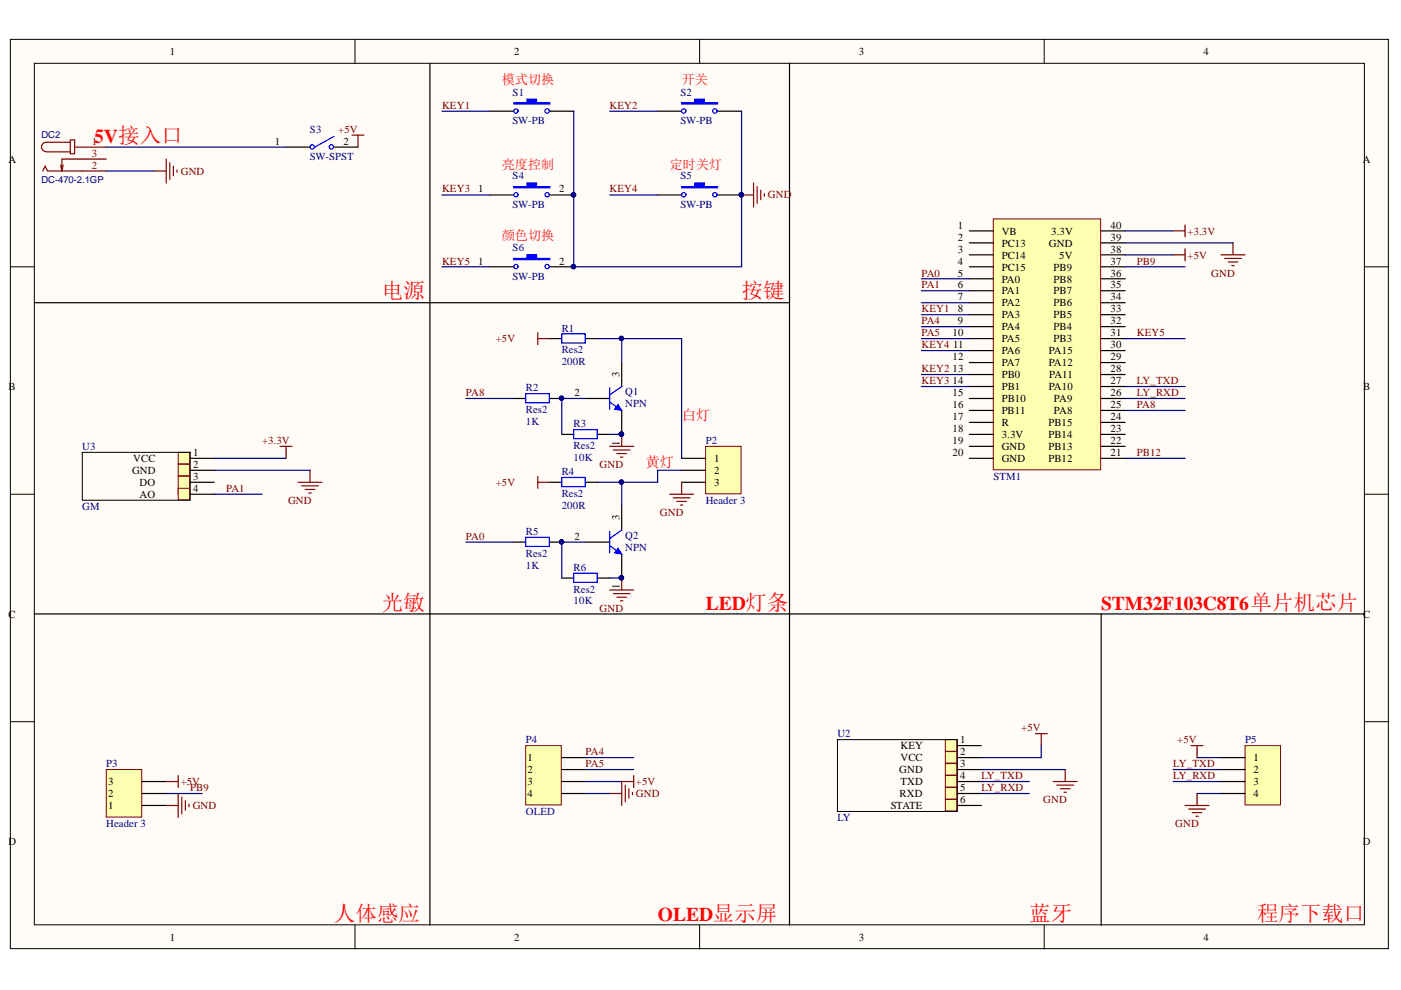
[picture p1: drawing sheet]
# Altium schematic sheet LED_ZuTu-7.0.SchDoc
size A4

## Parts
DC2  DC-470-2.1GP  [DC-470-2.1GP - duplicate]
P2  Header 3  [HDR1X3]
P3  Header 3  [HDR1X3]
P4  OLED  [HDR1X4]
P5  (no value)  [HDR1X4]
Q1  NPN  [SOT-23R]
Q2  NPN  [SOT-23R]
R1  Res2  value 200R  [0805]
R2  Res2  value 1K  [0805]
R3  Res2  value 10K  [0805]
R4  Res2  value 200R  [0805]
R5  Res2  value 1K  [0805]
R6  Res2  value 10K  [0805]
S1  SW-PB  [KEY_M]
S2  SW-PB  [KEY_M]
S3  SW-SPST  [BTN8.5*8.5]
S4  SW-PB  [KEY_M]
S5  SW-PB  [KEY_M]
S6  SW-PB  [KEY_M]
STM1  stm32f103c8t6_Board  [stm32-port]  (value not drawn)
U2  LY  [HDR1X6]
U3  GM  [HDR1X4]

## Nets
+3.3V: STM1.40(3.3V) U3.1(VCC)
+5V: P3.3 P4.3 P5.1 R1.1 R4.1 S3.2(NO) STM1.38(5V) U2.2(VCC)
GND: DC2.2 P2.3 P3.1 P4.4 P5.4 Q1.1(E) Q2.1(E) R3.2 R6.2 S1.2 S2.2 S4.2 S5.2 S6.2 STM1.39(GND) U2.3(GND) U3.2(GND)
KEY1: S1.1 STM1.8(PA3)
KEY2: S2.1 STM1.13(PB0)
KEY3: S4.1 STM1.14(PB1)
KEY4: S5.1 STM1.11(PA6)
KEY5: S6.1 STM1.31(PB3)
LY_RXD: P5.3 STM1.26(PA9) U2.5(RXD)
LY_TXD: P5.2 STM1.27(PA10) U2.4(TXD)
PA0: R5.1 STM1.5(PA0)
PA1: STM1.6(PA1) U3.4(AO)
PA4: P4.1 STM1.9(PA4)
PA5: P4.2 STM1.10(PA5)
PA8: R2.1 STM1.25(PA8)
PB9: P3.2 STM1.37(PB9)
PB12: STM1.21(PB12)
NetDC2_1: DC2.1 S3.1(COMMON)
NetP2_1: P2.1 Q1.3(C) R1.2
NetP2_2: P2.2 Q2.3(C) R4.2
NetQ1_2: Q1.2(B) R2.2 R3.1
NetQ2_2: Q2.2(B) R5.2 R6.1

Not connected (* = marked no-connect by the designer): DC2 3; STM1 1(VB) 2(PC13) 3(PC14) 4(PC15) 7(PA2) 12(PA7) 15(PB10) 16(PB11) 17(R) 18(3.3V) 19(GND) 20(GND) 22(PB13) 23(PB14) 24(PB15) 28(PA11) 29(PA12) 30(PA15) 32(PB4) 33(PB5) 34(PB6) 35(PB7) 36(PB8); U2 1(KEY) 6(STATE); U3 3(DO)

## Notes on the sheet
- (near S1) 模式切换
- (near S2) 开关
- (near DC2) 5V接入口
- (near S4) 亮度控制
- (near S5) 定时关灯
- 颜色切换
- 电源
- 按键
- 白灯
- 黄灯
- 光敏
- LED灯条
- STM32F103C8T6单片机芯片
- 人体感应
- OLED显示屏
- 蓝牙
- 程序下载口
